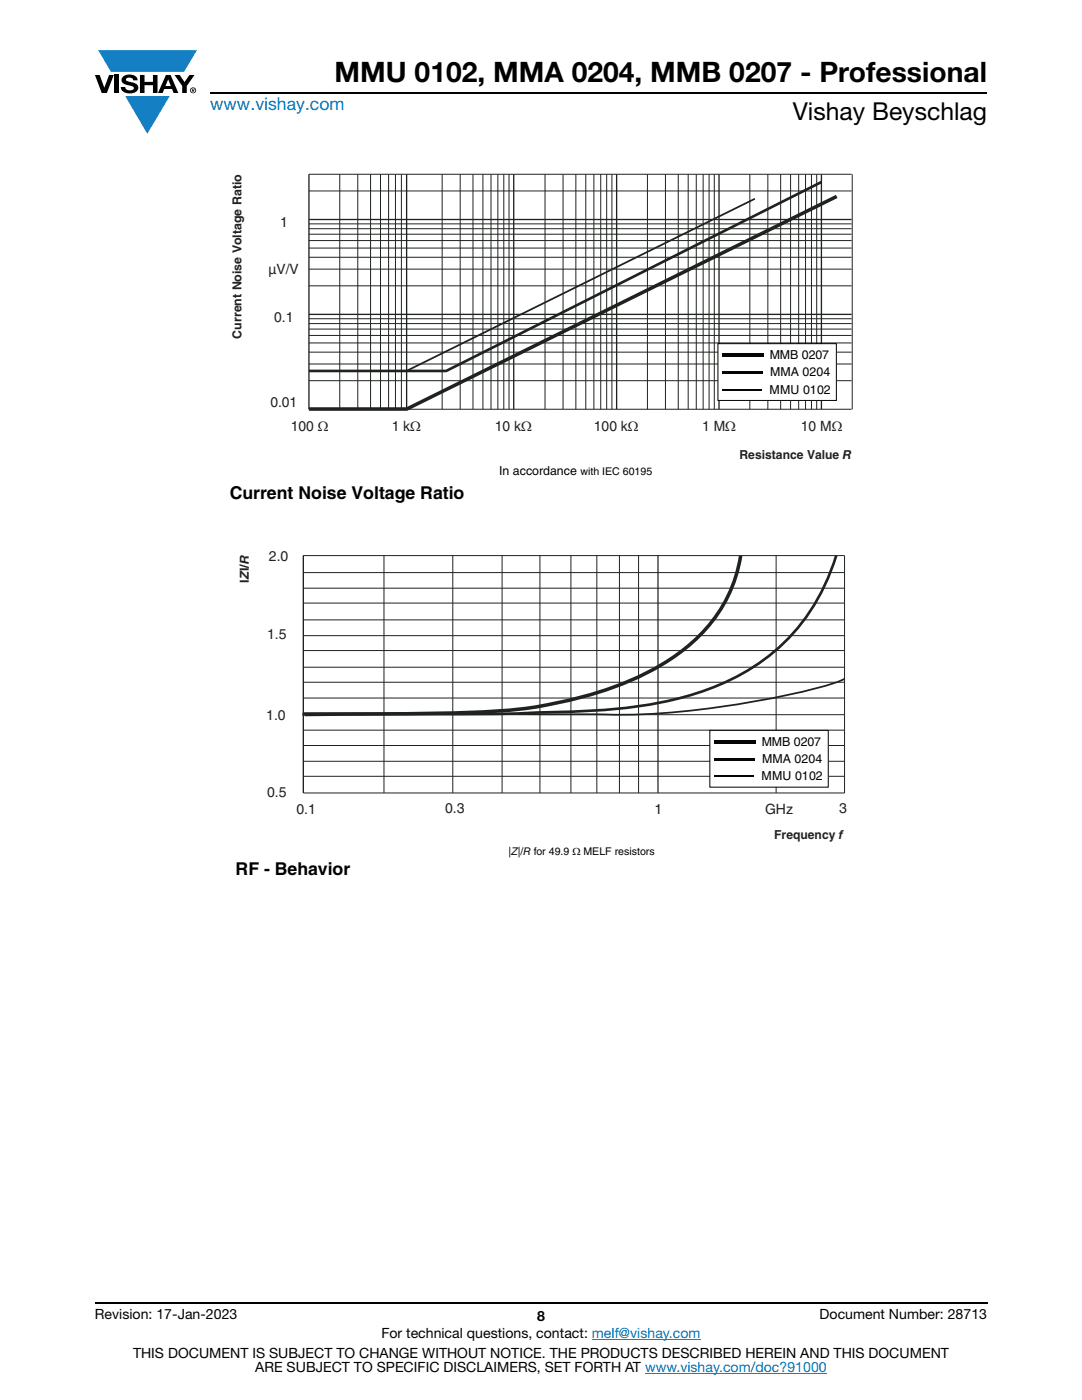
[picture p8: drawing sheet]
<svg xmlns="http://www.w3.org/2000/svg" width="216mm" height="279mm" viewBox="0 0 216 279" stroke-linecap="round" stroke-linejoin="round" font-family="sans-serif">
<g fill="#147fc3">
<path d="M19.6 10h19.7l-2.6 4.3h-1.1h-13.5z"/>
<path d="M25 19.2h8.9l-4.5 7.5z"/>
</g>
<g fill="#000">
<path d="M18.9 15h1l.9 2.5 1-2.5h.9l-1.4 3.6h-1zM22.9 15h.9v3.6h-.9zM24.6 15.3a2.1 2.1 0 0 1 2.8 .3l.1 .4h-.9a.79 .79 0 0 0-.7-.5 .79 .79 0 0 0-.8 .4l.3 .3 1 .2a1.08 1.08 0 0 1 1.2 1 1.08 1.08 0 0 1-1.1 1.2 1.73 1.73 0 0 1-2.4-1.2h.9a.96 .96 0 0 0 .8 .6 .96 .96 0 0 0 .9-.4 1.31 1.31 0 0 0-1.2-.6 1.03 1.03 0 0 1-1.1-.6 1.03 1.03 0 0 1 .2-1.1zM27.9 15h.9v1.3h1.7v-1.3h.9v3.6h-.9v-1.6h-1.7v1.6h-.9zM34.8 15h1.1l.9 1.4 1-1.4h1l-1.5 2.2v1.4h-.9v-1.4z"/>
<path d="M33.6 15.9l.5 1.3h-1.1zM33.1 15l-1.6 3.6h1l.3-.8h1.5l.3 .8h1l-1.6-3.6z"/>
<path d="M38.4 17.8h.2v.2h-.2zM38.3 17.7v.7h.1v-.3l.4 .3-.2-.3 .2-.2-.1-.2z"/>
<path d="M38.1 18a.46 .46 0 0 1 .9 0 .46 .46 0 0 1-.9 0zM37.9 18a.6 .6 0 0 0 1.2 0 .6 .6 0 0 0-1.2 0z"/>
</g>
<path d="M42 18.6h155M18.9 260h178.1" fill="none" stroke="#000" stroke-width=".36"/>
<path d="M118.1 267.3h21.7M128.7 274h36.3" fill="none" stroke="#007ec4" stroke-width=".2"/>
<path d="M167 39.2l-85.8 42.4h-19.6" fill="none" stroke="#1f231f" stroke-width=".71" stroke-linecap="butt"/>
<path d="M163.9 36.3l-74.9 37.7h-27.4" fill="none" stroke="#1f231f" stroke-width=".53"/>
<path d="M150.6 39.7l-69.5 34.3" fill="none" stroke="#1f231f" stroke-width=".35"/>
<path d="M61.6 34.8v46.9M81.1 34.8v46.9M102.5 34.8v46.9M123 34.8v46.9M143.5 34.8v46.9M163.9 34.8v46.9M61.6 43.8h108.3M61.6 62.7h108.3" fill="none" stroke="#1f231f" stroke-width=".26"/>
<g fill="none" stroke="#1f231f" stroke-width=".2">
<path d="M61.6 38.1h108.3M61.6 34.8h108.3M67.8 34.8v46.9M71.4 34.8v46.9M73.9 34.8v46.9M75.9 34.8v46.9M77.5 34.8v46.9M78.9 34.8v46.9M80.1 34.8v46.9M88.2 34.8v46.9M91.8 34.8v46.9M94.4 34.8v46.9"/>
<path d="M96.4 34.8v46.9M98 34.8v46.9M99.3 34.8v46.9M100.5 34.8v46.9M101.6 34.8v46.9M108.8 34.8v46.9M112.4 34.8v46.9M114.9 34.8v46.9M116.9 34.8v46.9M118.5 34.8v46.9M119.9 34.8v46.9M121.1 34.8v46.9"/>
<path d="M122.1 34.8v46.9M129.2 34.8v46.9M132.8 34.8v46.9M135.3 34.8v46.9M137.3 34.8v46.9M138.9 34.8v46.9M140.3 34.8v46.9M141.5 34.8v46.9M142.5 34.8v46.9M149.6 34.8v46.9M153.2 34.8v46.9M155.8 34.8v46.9"/>
<path d="M157.8 34.8v46.9M159.4 34.8v46.9M160.7 34.8v46.9M161.9 34.8v46.9M163 34.8v46.9M170.1 34.8v46.9M61.6 57h108.3M61.6 53.7h108.3M61.6 51.3h108.3M61.6 49.5h108.3M61.6 48h108.3M61.6 46.7h108.3"/>
<path d="M61.6 45.6h108.3M61.6 44.7h108.3M61.6 76h108.3M61.6 72.6h108.3M61.6 70.3h108.3M61.6 68.4h108.3M61.6 66.9h108.3M61.6 65.7h108.3M61.6 64.6h108.3M61.6 63.6h108.3M61.6 81.7h108.3"/>
</g>
<path d="M144 77.6l.1 .2z" fill="#020404"/>
<path d="M143.3 68.6h23.6v11.3h-23.6z" fill="#fff"/>
<path d="M143.3 68.6h23.6v11.3h-23.6z" fill="none" stroke="#000" stroke-width=".2"/>
<path d="M144.1 70.6h8.2v.7h-8.2z" fill="#020404"/>
<path d="M144.1 77.7h8" fill="none" stroke="#020404" stroke-width=".35"/>
<path d="M144.1 74.1h8.1v.5h-8.1z" fill="#020404"/>
<path d="M147.8 110.9a30.3 30.3 0 0 1-14.6 21 69.5 69.5 0 0 1-24.3 8.8 129.7 129.7 0 0 1-22.5 1.7l-25.6 .2" fill="none" stroke="#1f231f" stroke-width=".71" stroke-linecap="butt"/>
<path d="M131.3 110.9v47.3" fill="none" stroke="#1f231f" stroke-width=".25"/>
<g fill="none" stroke="#1f231f" stroke-width=".2">
<path d="M60.5 114.3h108M60.5 110.9v47.4M60.5 110.9h108v47.4h-108M60.5 117.4h108M76.6 110.9v47.3M90.3 110.9v47.3M100.2 110.9v47.3M107.7 110.9v47.3M113.9 110.9v47.3M119.1 110.9v47.4M123.6 110.9v47.4M127.4 110.9v47.4"/>
<path d="M154.9 110.9v47.4M60.5 123.7h108M60.5 133.2h108M60.5 120.4h108M60.5 126.9h108M60.5 129.8h108M60.5 136.2h108M60.5 139.3h108M60.5 142.6h108M60.5 151.9h108M60.5 145.7h108M60.5 148.8h108"/>
<path d="M60.5 154.9h108"/>
</g>
<path d="M166.9 110.8a39.7 39.7 0 0 1-24 26.1 79.9 79.9 0 0 1-27.3 5.1 874.7 874.7 0 0 1-49.4 .4h-5.8" fill="none" stroke="#1f231f" stroke-width=".53"/>
<path d="M168.5 135.5a52.1 52.1 0 0 1-11.6 3.3 158.7 158.7 0 0 1-40.9 3.8h-55.7" fill="none" stroke="#1f231f" stroke-width=".35"/>
<path d="M142.4 154.8l.1 .2z" fill="#020404"/>
<path d="M141.6 145.8h23.7v11.3h-23.7z" fill="#fff"/>
<path d="M141.6 145.8h23.7v11.3h-23.7z" fill="none" stroke="#000" stroke-width=".2"/>
<path d="M142.5 147.8h8.2v.7h-8.2z" fill="#020404"/>
<path d="M142.5 154.9h8" fill="none" stroke="#020404" stroke-width=".35"/>
<path d="M142.5 151.3h8.1v.5h-8.1z" fill="#020404"/>
<text font-size="5.6" x="66.8" y="16.4">MMU 0102, MMA 0204, MMB 0207 - Professional</text>
<text font-size="4.9" x="158.2" y="24">Vishay Beyschlag</text>
<text font-size="3.5" fill="#007ec4" x="42" y="21.9">www.vishay.com</text>
<g font-size="3.5">
<text x="45.8" y="99.5">Current Noise Voltage Ratio</text>
<text x="47" y="174.7">RF - Behavior</text>
</g>
<g font-size="2.8" fill="#231f20">
<text x="55.9" y="45.3">1</text>
<text x="53.6" y="54.7">µV/V</text>
<text x="54.7" y="64.2">0.1</text>
<text x="54" y="81.2">0.01</text>
<text x="53.7" y="111.9">2.0</text>
<text x="53.3" y="127.6">1.5</text>
<text x="53.1" y="143.6">1.0</text>
<text x="53.3" y="159.1">0.5</text>
<text x="59.2" y="162.5">0.1</text>
<text x="88.8" y="162.3">0.3</text>
<text x="130.6" y="162.5">1</text>
<text x="152.7" y="162.5">GHz</text>
<text x="167.5" y="162.3">3</text>
</g>
<g font-size="2.8" fill="#1f231f">
<text x="58" y="85.9">100 Ω</text>
<text x="78.2" y="85.9">1 kΩ</text>
<text x="98.8" y="85.9">10 kΩ</text>
<text x="118.5" y="85.9">100 kΩ</text>
<text x="140.1" y="85.9">1 MΩ</text>
<text x="159.8" y="85.9">10 MΩ</text>
</g>
<g font-size="2.8">
<text x="18.9" y="263.3">Revision: 17-Jan-2023</text>
<text x="107.2" y="263.6">8</text>
<text x="163.6" y="263.3">Document Number: 28713</text>
<text x="76.1" y="267.1">For technical questions, contact: melf@vishay.com</text>
<text x="26.5" y="271">THIS DOCUMENT IS SUBJECT TO CHANGE WITHOUT NOTICE. THE PRODUCTS DESCRIBED HEREIN AND THIS DOCUMENT</text>
<text x="50.9" y="273.8">ARE SUBJECT TO SPECIFIC DISCLAIMERS, SET FORTH AT www.vishay.com/doc?91000</text>
</g>
<g font-size="2.5" fill="#1f231f">
<text x="48.2" y="67.6" transform="rotate(-90 48.2 67.6)">Current Noise Voltage Ratio</text>
<text x="49.7" y="116.3" transform="rotate(-90 49.7 116.3)">IZI/R</text>
</g>
<g font-size="2.5" fill="#020404">
<text x="153.6" y="71.7">MMB 0207</text>
<text x="153.6" y="75.1">MMA 0204</text>
<text x="153.6" y="78.6">MMU 0102</text>
<text x="152" y="148.9">MMB 0207</text>
<text x="152" y="155.7">MMU 0102</text>
<text x="152.1" y="152.3">MMA 0204</text>
</g>
<text font-size="2.5" x="99.6" y="94.8">In accordance</text>
<g font-size="2.5" fill="#231f20">
<text x="147.6" y="91.6">Resistance Value R</text>
<text x="154.5" y="167.5">Frequency f</text>
</g>
<g font-size="2.1">
<text x="115.8" y="94.8">with IEC 60195</text>
<text x="101.5" y="170.7">|Z|/R for 49.9 Ω MELF resistors</text>
</g>
</svg>
